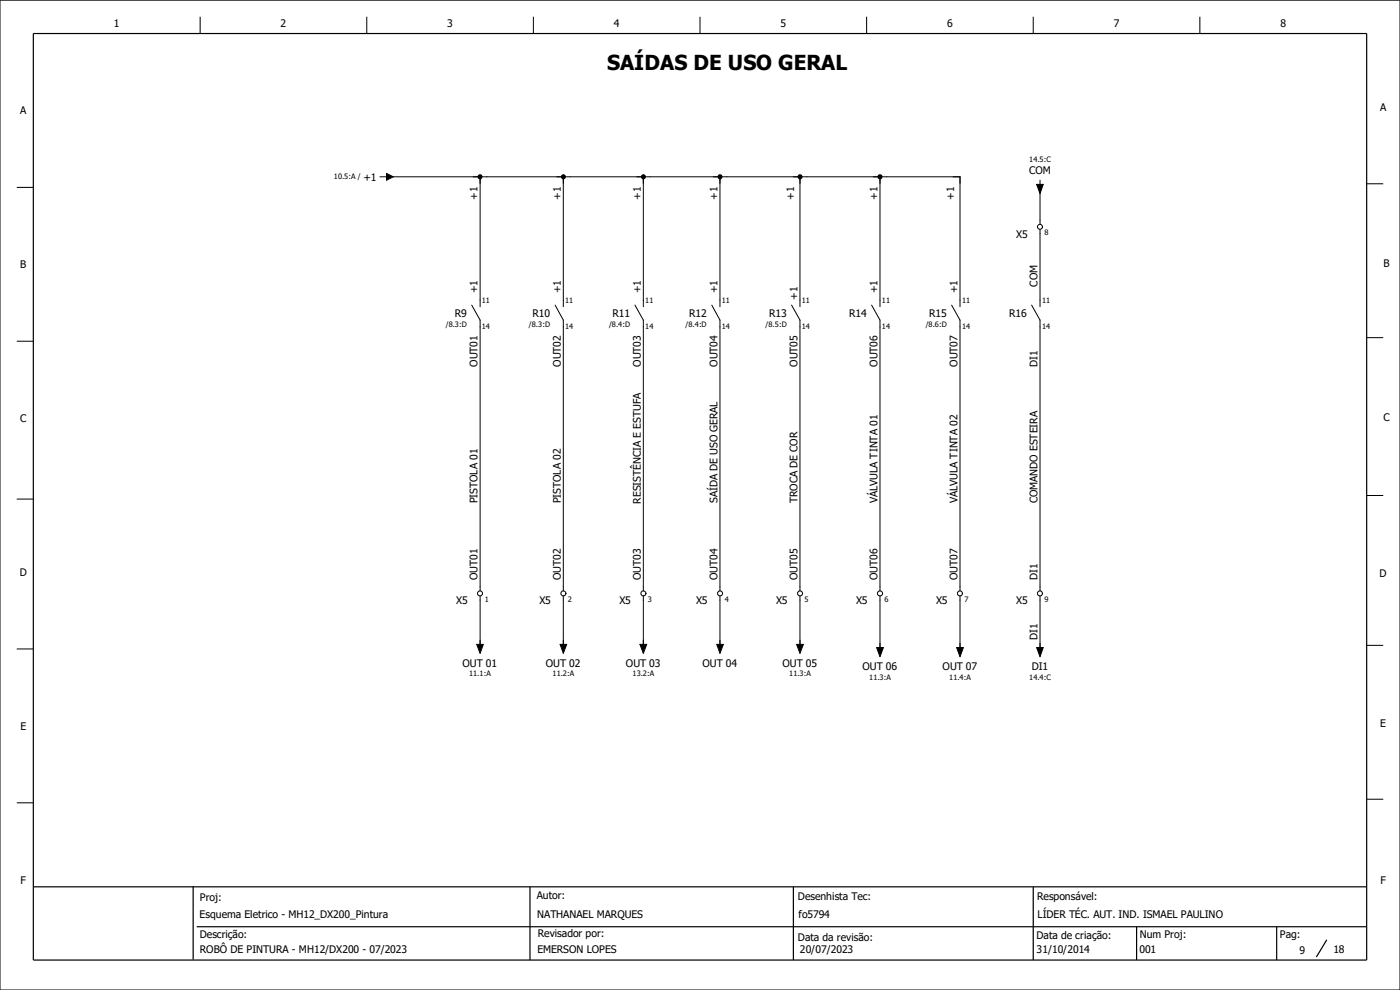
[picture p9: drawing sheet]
<svg xmlns="http://www.w3.org/2000/svg" width="297mm" height="210mm" viewBox="0 0 297 210" stroke-linecap="round" stroke-linejoin="round" font-family="sans-serif">
<path d="M210.1 -.1l-210.1 210.2M0 160.4l70.2 49.6M0 210v.1" fill="none" stroke="#fff" stroke-width=".21"/>
<path d="M7.1 7.1h282.8v196.6h-282.8zM7.1 188.1h282.8M41 188v15.6M41.7 196.6h248.2M112.4 188.1v15.6M168.3 188.1v15.6M219.2 188.1v15.6M241.1 196.6v7.1M270.8 196.6v7.1M281.4 199.4l-2.1 3.5" fill="none" stroke="#000" stroke-width=".25"/>
<g fill="none" stroke="#000" stroke-width=".21">
<path d="M0 0h297v210h-297zM42.5 3.6v3.5M77.8 3.6v3.5M113.2 3.6v3.5M148.5 3.6v3.5M183.9 3.6v3.5M219.2 3.6v3.5M254.6 3.6v3.5M3.6 39.8h3.5M80.6 37.5h1.4M82 36.8l1.4 .7-1.4 .7zM83.4 37.5h120.3v27.6"/>
<path d="M101.9 37.5v27.6M119.5 37.5v27.6M136.5 37.5v27.6M152.7 37.5v27.6M169.7 37.5v27.6M186.7 37.5v27.6M219.9 39.1h1.4l-.7 2zM220.6 38.2v.9M289.9 39h3.6M220.6 40.3v7.3M220.6 48.6v16.5M3.6 72.4h3.5"/>
<path d="M100.1 64.7l1.8 3.2v57.4M117.8 64.7l1.7 3.2v57.4M134.7 64.7l1.8 3.2v57.4M151 64.7l1.7 3.2v57.4M167.9 64.7l1.8 3.2v57.4M184.9 64.7l1.8 3.2v57.4M201.9 64.7l1.8 3.2v57.4M218.9 64.7l1.7 3.2v57.4M289.9 71.6h3.6M3.6 105.9h3.5M289.9 105.1h3.6M3.6 137.7h3.5"/>
<path d="M101.1 136.7h1.4l-.6 1.9zM101.9 126.4v10.8M118.8 136.7h1.4l-.7 1.9zM119.5 126.4v10.8M135.8 136.7h1.4l-.7 1.9zM136.5 126.4v10.8M152.1 136.7h1.4l-.8 1.9zM152.7 126.4v10.8M169 136.7h1.4l-.7 1.9zM169.7 126.4v10.8M186 137.4h1.4l-.7 1.9zM186.7 126.4v11.5"/>
<path d="M202.9 137.4h1.5l-.7 1.9zM203.7 126.4v11.5M219.9 137.4h1.4l-.7 1.9zM220.6 126.4v11.5M289.9 136.9h3.6M3.6 170.3h3.5M289.9 169.5h3.6"/>
<circle cx="220.6" cy="48.1" r=".52"/>
<circle cx="101.8" cy="125.9" r=".53"/>
<circle cx="119.5" cy="125.9" r=".54"/>
<circle cx="136.5" cy="125.9" r=".54"/>
<circle cx="152.8" cy="125.9" r=".54"/>
<circle cx="169.7" cy="125.9" r=".54"/>
<circle cx="186.7" cy="125.9" r=".54"/>
<circle cx="203.6" cy="125.9" r=".53"/>
<circle cx="220.6" cy="125.9" r=".53"/>
</g>
<g fill="#000">
<path d="M101.4 37.2a.52 .52 0 0 1 .6-.2 .52 .52 0 0 1 .4 .5h-.5h.5a.53 .53 0 0 1-.7 .5 .53 .53 0 0 1-.3-.8z" fill-rule="evenodd"/>
<path d="M119.2 37a.54 .54 0 0 1 .9 .5h-.6h.6a.54 .54 0 0 1-.9 .5 .54 .54 0 0 1 0-1z" fill-rule="evenodd"/>
<path d="M136.2 37a.54 .54 0 0 1 .8 .5h-.5h.5a.54 .54 0 0 1-.8 .5 .54 .54 0 0 1 0-1z" fill-rule="evenodd"/>
<path d="M152.5 37a.54 .54 0 0 1 .8 .5h-.6h.6a.54 .54 0 0 1-.8 .5 .54 .54 0 0 1 0-1z" fill-rule="evenodd"/>
<path d="M169.5 37a.54 .54 0 0 1 .8 .5h-.6h.6a.54 .54 0 0 1-.9 .5 .54 .54 0 0 1 .1-1z" fill-rule="evenodd"/>
<path d="M186.2 37.2a.55 .55 0 0 1 .6-.2 .55 .55 0 0 1 .4 .5h-.5h.5a.55 .55 0 0 1-.7 .5 .55 .55 0 0 1-.3-.8z" fill-rule="evenodd"/>
</g>
<path d="M82 36.8l1.4 .7-1.4 .7zM219.9 39.1h1.4l-.7 2zM101.1 136.7h1.4l-.6 1.9zM118.8 136.7h1.4l-.7 1.9zM135.8 136.7h1.4l-.7 1.9zM152.1 136.7h1.4l-.8 1.9zM169 136.7h1.4l-.7 1.9zM186 137.4h1.4l-.7 1.9zM202.9 137.4h1.5l-.7 1.9zM219.9 137.4h1.4l-.7 1.9z" fill="#000"/>
<text font-size="4.4" x="128.8" y="14.8">SAÍDAS DE USO GERAL</text>
<g font-size="2.2">
<text x="24.2" y="5.8">1</text>
<text x="59.5" y="5.8">2</text>
<text x="94.9" y="5.8">3</text>
<text x="130.2" y="5.8">4</text>
<text x="165.6" y="5.8">5</text>
<text x="201" y="5.8">6</text>
<text x="236.3" y="5.8">7</text>
<text x="271.6" y="5.8">8</text>
<text x="292.8" y="23.5">A</text>
<text x="4.3" y="24.3">A</text>
<text x="77.1" y="38.3">+1</text>
<text x="218.4" y="37">COM</text>
<text x="101.3" y="42.4" transform="rotate(-90 101.3 42.4)">+1</text>
<text x="119" y="42.4" transform="rotate(-90 119 42.4)">+1</text>
<text x="136" y="42.4" transform="rotate(-90 136 42.4)">+1</text>
<text x="152.2" y="42.4" transform="rotate(-90 152.2 42.4)">+1</text>
<text x="168.5" y="42.4" transform="rotate(-90 168.5 42.4)">+1</text>
<text x="186.2" y="42.4" transform="rotate(-90 186.2 42.4)">+1</text>
<text x="202.4" y="42.4" transform="rotate(-90 202.4 42.4)">+1</text>
<text x="215.6" y="50.4">X5</text>
<text x="4.3" y="56.9">B</text>
<text x="293.5" y="56.7">B</text>
<text x="101.3" y="62.2" transform="rotate(-90 101.3 62.2)">+1</text>
<text x="119" y="62.2" transform="rotate(-90 119 62.2)">+1</text>
<text x="136" y="62.2" transform="rotate(-90 136 62.2)">+1</text>
<text x="152.2" y="62.2" transform="rotate(-90 152.2 62.2)">+1</text>
<text x="169.2" y="63.6" transform="rotate(-90 169.2 63.6)">+1</text>
<text x="186.2" y="62.2" transform="rotate(-90 186.2 62.2)">+1</text>
<text x="203.2" y="62.2" transform="rotate(-90 203.2 62.2)">+1</text>
<text x="220.1" y="60.8" transform="rotate(-90 220.1 60.8)">COM</text>
<text x="96.5" y="67.3">R9</text>
<text x="112.9" y="67.3">R10</text>
<text x="129.9" y="67.3">R11</text>
<text x="146.2" y="67.3">R12</text>
<text x="163.2" y="67.3">R13</text>
<text x="180.1" y="67.3">R14</text>
<text x="197.1" y="67.3">R15</text>
<text x="214.1" y="67.3">R16</text>
<text x="101.3" y="77.8" transform="rotate(-90 101.3 77.8)">OUT01</text>
<text x="119" y="77.8" transform="rotate(-90 119 77.8)">OUT02</text>
<text x="136" y="77.8" transform="rotate(-90 136 77.8)">OUT03</text>
<text x="152.2" y="77.8" transform="rotate(-90 152.2 77.8)">OUT04</text>
<text x="169.2" y="77.8" transform="rotate(-90 169.2 77.8)">OUT05</text>
<text x="186.2" y="77.8" transform="rotate(-90 186.2 77.8)">OUT06</text>
<text x="203.2" y="77.8" transform="rotate(-90 203.2 77.8)">OUT07</text>
<text x="220.1" y="77.8" transform="rotate(-90 220.1 77.8)">DI1</text>
<text x="4.3" y="89.5">C</text>
<text x="293.5" y="89.2">C</text>
<text x="101.3" y="106.8" transform="rotate(-90 101.3 106.8)">PISTOLA 01</text>
<text x="119" y="106.8" transform="rotate(-90 119 106.8)">PISTOLA 02</text>
<text x="136" y="106.8" transform="rotate(-90 136 106.8)">RESISTÊNCIA E ESTUFA</text>
<text x="152.2" y="106.8" transform="rotate(-90 152.2 106.8)">SAÍDA DE USO GERAL</text>
<text x="169.2" y="106.8" transform="rotate(-90 169.2 106.8)">TROCA DE COR</text>
<text x="186.2" y="106.8" transform="rotate(-90 186.2 106.8)">VÁLVULA TINTA 01</text>
<text x="203.2" y="106.8" transform="rotate(-90 203.2 106.8)">VÁLVULA TINTA 02</text>
<text x="220.1" y="106.8" transform="rotate(-90 220.1 106.8)">COMANDO ESTEIRA</text>
<text x="4.2" y="122.2">D</text>
<text x="101.3" y="123" transform="rotate(-90 101.3 123)">OUT01</text>
<text x="119" y="123" transform="rotate(-90 119 123)">OUT02</text>
<text x="136" y="123" transform="rotate(-90 136 123)">OUT03</text>
<text x="152.2" y="123" transform="rotate(-90 152.2 123)">OUT04</text>
<text x="169.2" y="123" transform="rotate(-90 169.2 123)">OUT05</text>
<text x="186.2" y="123" transform="rotate(-90 186.2 123)">OUT06</text>
<text x="203.2" y="123" transform="rotate(-90 203.2 123)">OUT07</text>
<text x="220.1" y="123" transform="rotate(-90 220.1 123)">DI1</text>
<text x="292.7" y="122.5">D</text>
<text x="96.8" y="128.2">X5</text>
<text x="114.4" y="128.2">X5</text>
<text x="131.4" y="128.2">X5</text>
<text x="147.7" y="128.2">X5</text>
<text x="164.6" y="128.2">X5</text>
<text x="181.6" y="128.2">X5</text>
<text x="198.6" y="128.2">X5</text>
<text x="215.6" y="128.2">X5</text>
<text x="220.1" y="135.8" transform="rotate(-90 220.1 135.8)">DI1</text>
<text x="98.1" y="141.5">OUT 01</text>
<text x="115.8" y="141.5">OUT 02</text>
<text x="132.8" y="141.5">OUT 03</text>
<text x="149.1" y="141.5">OUT 04</text>
<text x="166" y="141.5">OUT 05</text>
<text x="183" y="142.2">OUT 06</text>
<text x="200" y="142.2">OUT 07</text>
<text x="218.9" y="142.2">DI1</text>
<text x="4.3" y="154.9">E</text>
<text x="292.8" y="154.3">E</text>
<text x="4.4" y="187.5">F</text>
<text x="42.4" y="191.2">Proj:</text>
<text x="113.9" y="190.8">Autor:</text>
<text x="169.3" y="191">Desenhista Tec:</text>
<text x="220" y="190.9">Responsável:</text>
<text x="292.9" y="187.5">F</text>
<text x="42.3" y="194.7">Esquema Eletrico - MH12_DX200_Pintura</text>
<text x="114" y="194.8">NATHANAEL MARQUES</text>
<text x="169.4" y="194.8">fo5794</text>
<text x="220.1" y="194.8">LÍDER TÉC. AUT. IND. ISMAEL PAULINO</text>
<text x="42.4" y="202.1">ROBÔ DE PINTURA - MH12/DX200 - 07/2023</text>
<text x="42.4" y="198.9">Descrição:</text>
<text x="114" y="202.1">EMERSON LOPES</text>
<text x="114.1" y="198.8">Revisador por:</text>
<text x="169.3" y="199.5">Data da revisão:</text>
<text x="169.7" y="202.2">20/07/2023</text>
<text x="219.9" y="199.1">Data de criação:</text>
<text x="219.9" y="202.2">31/10/2014</text>
<text x="241.7" y="202.2">001</text>
<text x="241.9" y="198.9">Num Proj:</text>
<text x="271.5" y="198.9">Pag:</text>
<text x="275.7" y="202.3">9</text>
<text x="282.9" y="202.2">18</text>
</g>
<g font-size="1.6">
<text x="218.4" y="34.5">14.5:C</text>
<text x="70.8" y="38.1">10.5:A /</text>
<text x="221.6" y="49.9">8</text>
<text x="102.2" y="64.3">11</text>
<text x="119.9" y="64.3">11</text>
<text x="136.9" y="64.3">11</text>
<text x="153.2" y="64.3">11</text>
<text x="170.1" y="64.3">11</text>
<text x="187.1" y="64.3">11</text>
<text x="204.1" y="64.3">11</text>
<text x="221.1" y="64.3">11</text>
<text x="94.6" y="69.3">/8.3:D</text>
<text x="102.2" y="69.8">14</text>
<text x="112.2" y="69.3">/8.3:D</text>
<text x="119.9" y="69.8">14</text>
<text x="129.2" y="69.3">/8.4:D</text>
<text x="136.9" y="69.8">14</text>
<text x="145.5" y="69.3">/8.4:D</text>
<text x="153.2" y="69.8">14</text>
<text x="162.4" y="69.3">/8.5:D</text>
<text x="170.1" y="69.8">14</text>
<text x="187.1" y="69.8">14</text>
<text x="196.4" y="69.3">/8.6:D</text>
<text x="204.1" y="69.8">14</text>
<text x="221.1" y="69.8">14</text>
<text x="102.8" y="127.7">1</text>
<text x="120.5" y="127.7">2</text>
<text x="137.5" y="127.7">3</text>
<text x="153.8" y="127.7">4</text>
<text x="170.7" y="127.7">5</text>
<text x="187.7" y="127.7">6</text>
<text x="204.6" y="127.7">7</text>
<text x="221.6" y="127.7">9</text>
<text x="99.5" y="143.5">11.1:A</text>
<text x="117.2" y="143.5">11.2:A</text>
<text x="134.2" y="143.5">13.2:A</text>
<text x="167.4" y="143.5">11.3:A</text>
<text x="184.4" y="144.2">11.3:A</text>
<text x="201.4" y="144.2">11.4:A</text>
<text x="218.4" y="144.2">14.4:C</text>
</g>
</svg>
